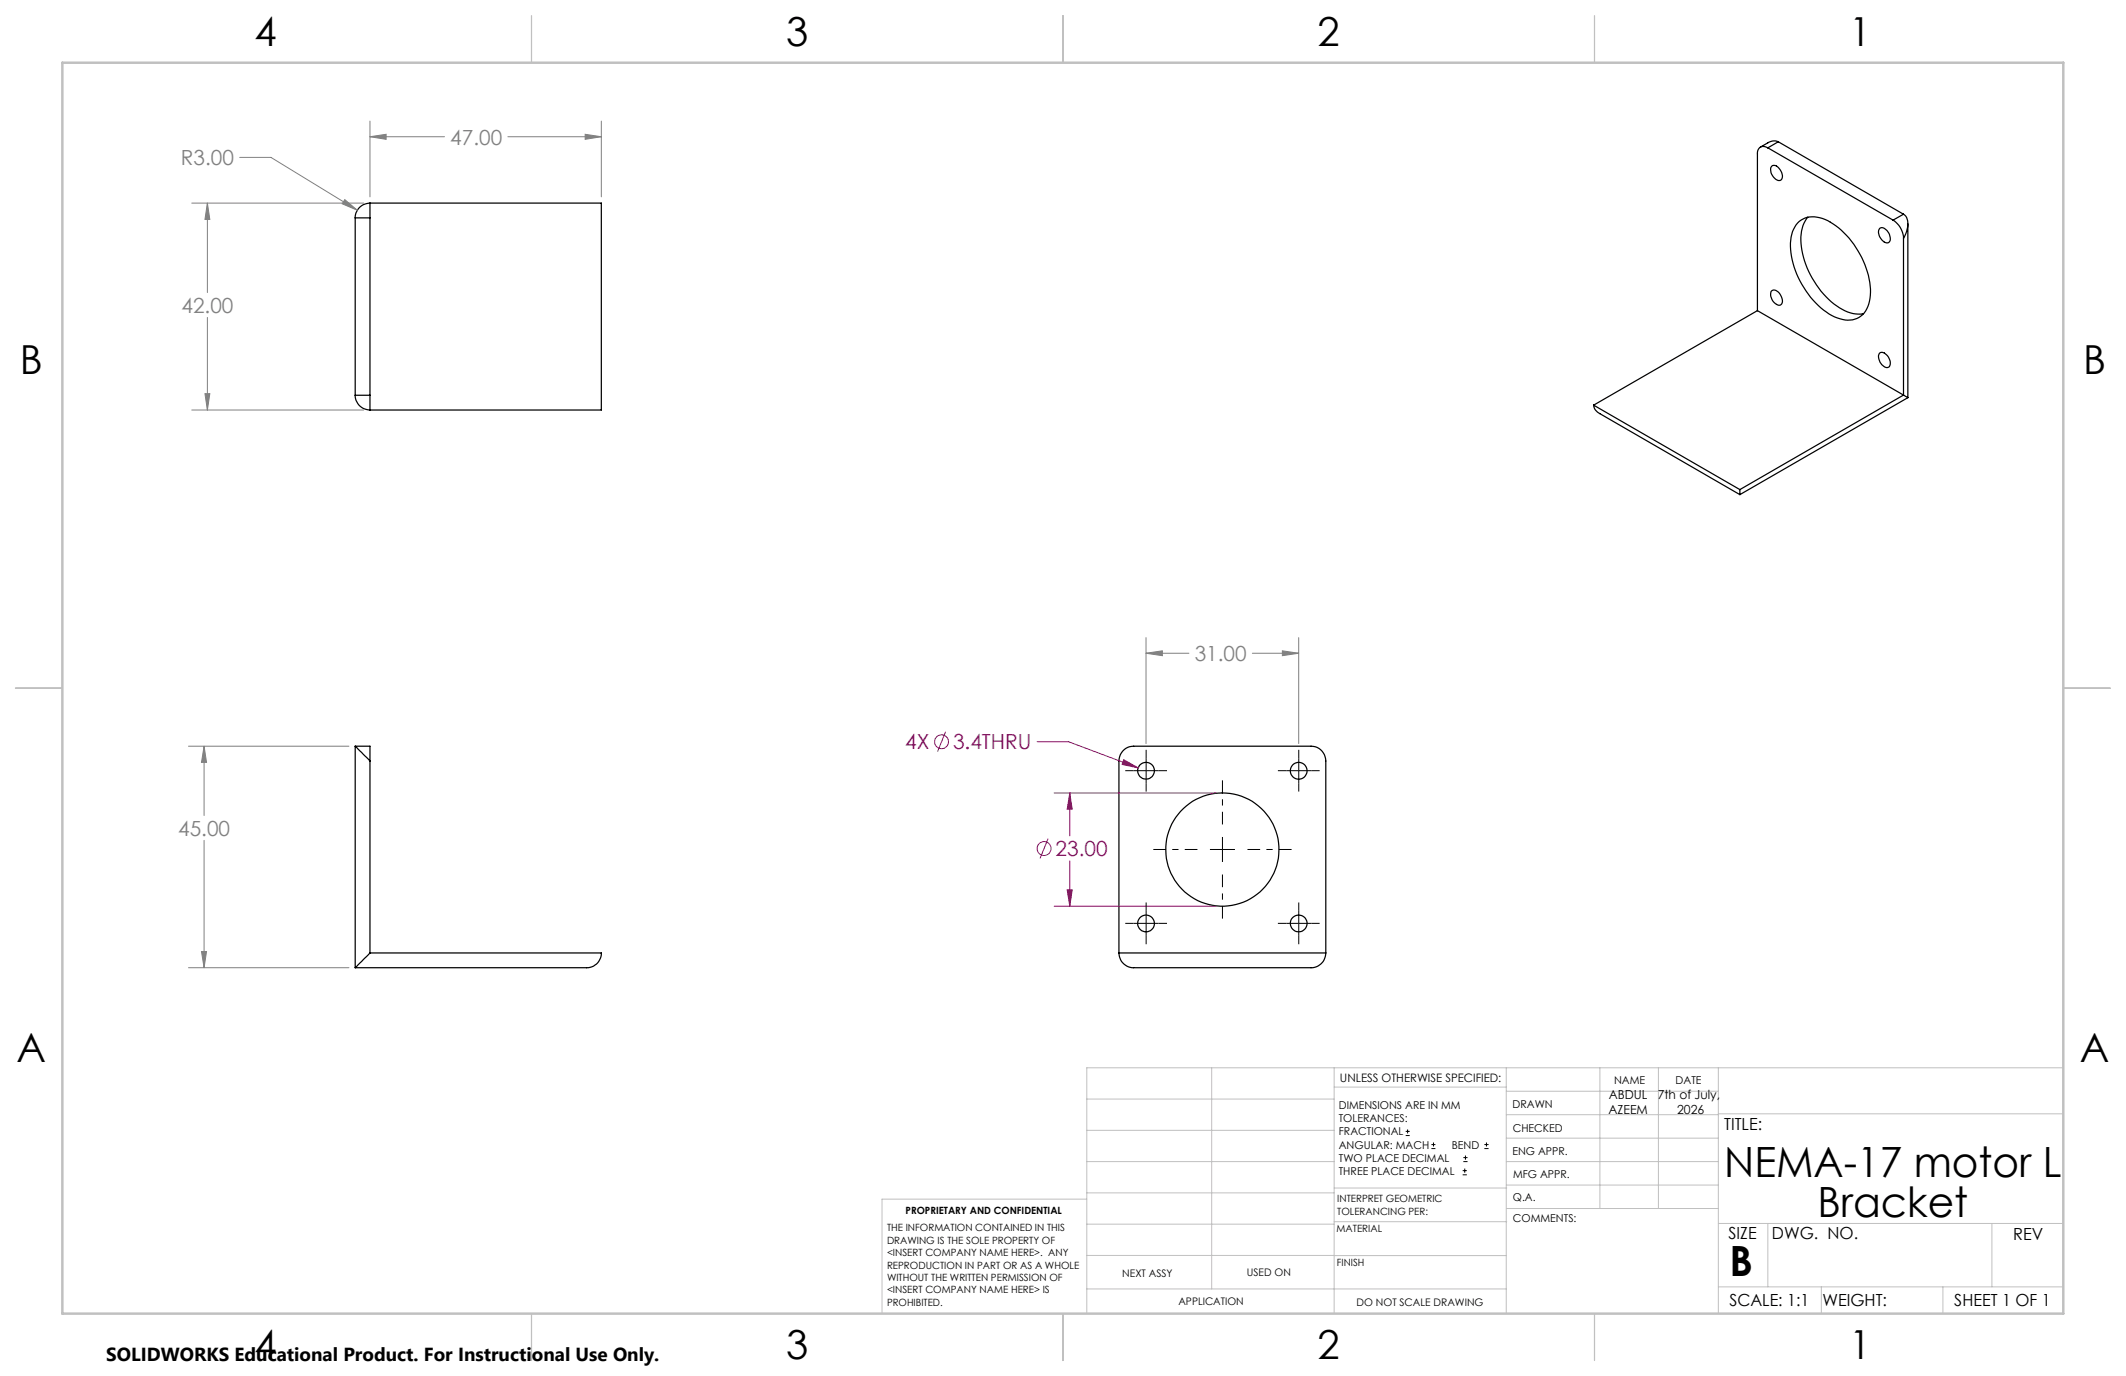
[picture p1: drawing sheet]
<svg xmlns="http://www.w3.org/2000/svg" width="432mm" height="279mm" viewBox="0 0 432 279" stroke-linecap="round" stroke-linejoin="round" font-family="sans-serif">
<g fill="none" stroke="#000" stroke-width=".25">
<path d="M359.1 30a1.28 1.28 0 0 0-1.6-.1 1.28 1.28 0 0 0-.6 1.4v31.8M359.1 30l25.4 14.7M359.9 33.7a1.42 1.42 0 0 1 1.8 1.1 1.29 1.29 0 0 1-.2 1.9 2.1 2.1 0 0 1-1.6-3zM361.2 28.8l-.6-.2-1 .2-2.1 1.1M361.2 28.8l-2.1 1.2M361.2 28.8l25.4 14.7M72.1 44.2v36.1M72.1 44.2h3M75.1 41.2a3 3 0 0 0-3 3M75.1 41.2v3M75.1 44.2v36.1M75.1 41.2h47v42.1h-47"/>
<path d="M359.8 59.1a1.3 1.3 0 0 1 1.9 .9 1.44 1.44 0 0 1-.1 1.9 2.09 2.09 0 0 1-1.8-2.8zM365.1 45.3a4.8 4.8 0 0 1 5.6-.7 17.5 17.5 0 0 1 9.1 13.4 6.7 6.7 0 0 1-1.8 6.2 5.1 5.1 0 0 1-5.4 .1 17.4 17.4 0 0 1-8.9-15.6l.4-1.7zM367.2 44.1a8.9 8.9 0 0 0-.9 8.1 17.1 17.1 0 0 0 9 11.2l1.6 .3h1.6M381.7 46.4a1.05 1.05 0 0 1 1.6 .4 1.99 1.99 0 0 1 .4 2.4 1.3 1.3 0 0 1-1.7-.8 1.69 1.69 0 0 1-.3-2zM384.5 44.7a4.6 4.6 0 0 1 2.1 3.7M386.6 43.5a2.89 2.89 0 0 1 .6 3.5l-.6 1.4M386.6 48.4v31.8M386.6 43.5l-2.1 1.2M387.5 45.4v35.4M356.9 63.1l-33.2 19.2M356.9 63.1l29.7 17.1M381.8 71.7a1.46 1.46 0 0 1 1.9 1.1 1.14 1.14 0 0 1-.4 1.8 2.16 2.16 0 0 1-1.5-2.9z"/>
<path d="M72.1 80.3a3 3 0 0 0 3 3M72.1 80.3h3M75.1 80.3v3M323.7 82.3l.3 .8 .8 .8 28.6 16.5M323.7 82.3l29.7 17.1M353.4 99.4v1M386.6 80.2l.9 .6M386.6 80.2l-33.2 19.2M387.5 80.8l-34.1 19.6M72.1 151.5l3 3M72.1 151.5h3v3M72.1 151.5v45"/>
<path d="M75.1 154.5v39M75.1 193.5l-3 3M75.1 193.5h47a2.94 2.94 0 0 1-3 3h-47M227.3 193.5a3 3 0 0 0 3 3h36a3 3 0 0 0 3-3M227.3 193.5v-39a3 3 0 0 1 3-3h36a2.99 2.99 0 0 1 3 3v39M227.3 193.5h42"/>
<circle cx="232.8" cy="156.5" r="1.7"/>
<circle cx="263.8" cy="156.5" r="1.7"/>
<circle cx="248.3" cy="172.5" r="11.5"/>
<circle cx="232.8" cy="187.5" r="1.69"/>
<circle cx="263.8" cy="187.5" r="1.7"/>
</g>
<path d="M38.3 151.5h32.6M41.5 151.5v14.1M41.5 170.6v25.9M38.3 196.5h32.6M40.9 193.2h1l-.4 3.3z" fill="none" stroke="#808080" stroke-width=".2"/>
<g fill="none" stroke="#c0c0c0" stroke-width=".2">
<path d="M246.1 216.8v44.9M271 216.8v49.9M305.9 216.8v49.9M324.9 216.8v28.6M336.8 216.8v28.6M349 216.8v49.9M419.1 216.8h-198.4v49.9M220.7 235.9h50.3M220.7 229.5h50.3M220.7 223.2h50.3M271 220.7h34.9M305.9 231.1h43.1"/>
<path d="M305.9 226.3h43.1M305.9 221.6h43.1M305.9 235.9h43.1M349 226.2h70.1M220.7 248.6h50.3M220.7 242.2h50.3M220.7 254.9h50.3M220.7 243.5h-41.6v23.2M271 255h34.9M271 248.1h35M271 241.2h35M305.9 240.6h43.1"/>
<path d="M306 245.4h43M349 248.4h70.1M359.1 248.4v12.9M404.6 248.4v12.9M220.7 261.7h85.2M349 261.3h70.1M369.9 261.3v5.4M394.6 261.3v5.4"/>
</g>
<path d="M107.9 3.2v9.5M215.9 3.2v9.5M323.8 3.2v9.5M3.1 139.7h9.6M419.1 139.7h9.5M107.9 266.7v9.6M215.9 266.7v9.6M323.8 266.7v9.6" fill="none" stroke="#c0c0c0" stroke-width=".25"/>
<path d="M12.7 12.7h406.4v254h-406.4z" fill="none" stroke="#c0c0c0" stroke-width=".5"/>
<path d="M40.9 193.2h1l-.4 3.3z" fill="#808080"/>
<path d="M41.5 151.5l.4 3.3h-1z" fill="none" stroke="#808080" stroke-width=".2"/>
<path d="M41.5 151.5l.4 3.3h-1z" fill="#808080"/>
<path d="M75.1 24.6v15.4M75.1 27.8h15.2M103.2 27.8h18.9M118.9 27.3l3.2 .5-3.2 .5zM122.1 24.6v15.4" fill="none" stroke="#808080" stroke-width=".2"/>
<path d="M118.9 27.3l3.2 .5-3.2 .5z" fill="#808080"/>
<path d="M75.1 27.8l3.3-.5v1z" fill="none" stroke="#808080" stroke-width=".2"/>
<path d="M75.1 27.8l3.3-.5v1z" fill="#808080"/>
<path d="M48.7 32h6.3l17.6 10.7M70 40.5l2.6 2.2-3.1-1.3z" fill="none" stroke="#808080" stroke-width=".2"/>
<path d="M70 40.5l2.6 2.2-3.1-1.3z" fill="#808080"/>
<path d="M38.9 41.2h35M42.1 41.2l.5 3.4h-1zM42.1 41.2v18.2M42.1 64.5v18.8M38.9 83.3h35" fill="none" stroke="#808080" stroke-width=".2"/>
<path d="M42.1 41.2l.5 3.4h-1z" fill="#808080"/>
<path d="M41.6 79.9h1l-.5 3.4z" fill="none" stroke="#808080" stroke-width=".2"/>
<path d="M41.6 79.9h1l-.5 3.4z" fill="#808080"/>
<g fill="none" stroke="#a0006e" stroke-width=".2">
<path d="M212.9 170.3l-1.7 4M214.1 161h32.9M217.3 161l.5 3.3h-1.1zM217.3 161v8.7M217.3 174.8v9.2M214.1 184h32.9"/>
<circle cx="212.1" cy="172.3" r="1.41"/>
</g>
<path d="M217.3 161l.5 3.3h-1.1z" fill="#a0006e"/>
<path d="M216.7 180.7h1.1l-.5 3.3z" fill="none" stroke="#a0006e" stroke-width=".2"/>
<path d="M216.7 180.7h1.1l-.5 3.3z" fill="#a0006e"/>
<g fill="none" stroke="#a0006e" stroke-width=".2">
<path d="M192.1 148.6l-1.7 4M210.6 150.6h6.4l14.2 5.3M228.2 154.3l3 1.6-3.3-.7z"/>
<circle cx="191.2" cy="150.6" r="1.41"/>
</g>
<path d="M228.2 154.3l3 1.6-3.3-.7z" fill="#a0006e"/>
<path d="M232.8 132.6l3.3-.4v.9zM232.8 129.5v21.5M232.8 132.6h8.7M254.4 132.6h9.4M263.8 129.5v21.5" fill="none" stroke="#808080" stroke-width=".2"/>
<path d="M232.8 132.6l3.3-.4v.9z" fill="#808080"/>
<path d="M260.5 132.2l3.3 .4-3.3 .5z" fill="none" stroke="#808080" stroke-width=".2"/>
<path d="M260.5 132.2l3.3 .4-3.3 .5z" fill="#808080"/>
<g fill="none" stroke="#000" stroke-width=".2">
<path d="M285.5 230.6h.8M285.5 229.7h.8M285.9 229.3v.9M290.7 233.2h.8M290.7 232.4h.8M291.1 232v.8M297.1 238.5h.8M297.1 237.7h.8M297.2 235.9h.9M297.2 235.1h.9M297.5 237.3v.8M297.6 234.6v.9"/>
<path d="M301.5 233.2h.8M301.5 232.4h.8M301.9 232v.8"/>
</g>
<g fill="none" stroke="#000" stroke-width=".2" stroke-dasharray="15.2 1.3 1.3 1.3" stroke-linecap="butt">
<path d="M230.2 156.5h-1.7M232.8 156.5v-2.5M232.8 156.5h-2.6M232.8 156.5v2.5M232.8 156.5h2.5M232.8 154v-1.8M232.8 159v1.7M235.3 156.5h1.7M261.2 156.5h-1.7M263.8 156.5v-2.5M263.8 156.5h-2.6M263.8 156.5v2.5"/>
<path d="M263.8 156.5h2.5M263.8 154v-1.8M263.8 159v1.7M266.3 156.5h1.7M248.3 172.5v-2.5M248.3 172.5h-2.6M248.3 172.5v2.5M248.3 172.5h2.5M230.2 187.5h-1.7M232.8 187.5v-2.5M232.8 187.5h-2.6M232.8 187.5v2.5"/>
<path d="M232.8 187.5h2.5M232.8 185v-1.7M232.8 190v1.7M235.3 187.5h1.7M261.2 187.5h-1.7M263.8 187.5v-2.5M263.8 187.5h-2.6M263.8 187.5v2.5M263.8 187.5h2.5M263.8 185v-1.7M263.8 190v1.7M266.3 187.5h1.7"/>
</g>
<path d="M243.2 172.5h-9M248.3 167.4v-9M248.3 177.6v8.9M253.4 172.5h8.9" fill="none" stroke="#000" stroke-width=".2" stroke-dasharray="15.2 1.3 1.3 1.3" stroke-dashoffset="12.7" stroke-linecap="butt"/>
<g font-size="8.5">
<text x="350.2" y="239">NEMA-17 motor L</text>
<text x="369.1" y="247.2">Bracket</text>
<text x="351.3" y="259">B</text>
</g>
<g font-size="8.1">
<text x="51.7" y="9.3">4</text>
<text x="159.7" y="9.3">3</text>
<text x="267.6" y="9.3">2</text>
<text x="375.6" y="9.3">1</text>
<text x="4" y="76">B</text>
<text x="423.1" y="76">B</text>
<text x="3.3" y="215.7">A</text>
<text x="422.4" y="215.7">A</text>
<text x="51.7" y="276">4</text>
<text x="159.7" y="276">3</text>
<text x="267.6" y="276">2</text>
<text x="375.6" y="276">1</text>
</g>
<g font-size="4.2" fill="#808080">
<text x="91.5" y="29.4">47.00</text>
<text x="36.8" y="33.5">R3.00</text>
<text x="36.9" y="63.5">42.00</text>
<text x="242.7" y="134.2">31.00</text>
<text x="36.2" y="169.7">45.00</text>
</g>
<g font-size="4.2" fill="#a0006e">
<text x="183.9" y="152.1">4X</text>
<text x="193.6" y="152.1">3.4THRU</text>
<text x="214.4" y="173.8">23.00</text>
</g>
<text font-size="3.8" x="21.6" y="276.3">SOLIDWORKS Educational Product. For Instructional Use Only.</text>
<g font-size="3.4">
<text x="350.2" y="229.5">TITLE:</text>
<text x="351.1" y="251.6">SIZE</text>
<text x="359.9" y="251.6">DWG. NO.</text>
<text x="408.9" y="251.7">REV</text>
<text x="351.2" y="265.2">SCALE: 1:1</text>
<text x="370.1" y="265.3">WEIGHT:</text>
<text x="396.9" y="265.2">SHEET 1 OF 1</text>
</g>
<g font-size="2.5">
<text x="326.7" y="226.1">AZEEM</text>
<text x="326.8" y="223.2">ABDUL</text>
<text x="336.7" y="223.2">7th of July,</text>
<text x="340.6" y="226.1">2026</text>
</g>
<text font-size="2.4" x="272.2" y="219.7">UNLESS OTHERWISE SPECIFIED:</text>
<g font-size="2.2">
<text x="327.8" y="220.1">NAME</text>
<text x="340.3" y="220.2">DATE</text>
<text x="271.9" y="225.3">DIMENSIONS ARE IN MM</text>
<text x="271.9" y="227.9">TOLERANCES:</text>
<text x="307.2" y="224.9">DRAWN</text>
<text x="271.9" y="230.6">FRACTIONAL</text>
<text x="271.9" y="233.2">ANGULAR: MACH</text>
<text x="294.9" y="233.2">BEND</text>
<text x="307.3" y="229.8">CHECKED</text>
<text x="271.9" y="235.9">TWO PLACE DECIMAL</text>
<text x="271.9" y="238.5">THREE PLACE DECIMAL</text>
<text x="307.2" y="234.4">ENG APPR.</text>
<text x="307.3" y="239.2">MFG APPR.</text>
<text x="307.3" y="243.9">Q.A.</text>
<text x="307.3" y="248.1">COMMENTS:</text>
</g>
<g font-size="2.1">
<text x="227.9" y="259.2">NEXT ASSY</text>
<text x="253.3" y="259.2">USED ON</text>
<text x="239.3" y="265">APPLICATION</text>
<text x="275.5" y="265.1">DO NOT SCALE DRAWING</text>
</g>
<g font-size="2">
<text x="271.6" y="244.1">INTERPRET GEOMETRIC</text>
<text x="180.2" y="250">THE INFORMATION CONTAINED IN THIS</text>
<text x="183.9" y="246.4">PROPRIETARY AND CONFIDENTIAL</text>
<text x="271.5" y="250.2">MATERIAL</text>
<text x="271.6" y="246.6">TOLERANCING PER:</text>
<text x="180.2" y="252.5">DRAWING IS THE SOLE PROPERTY OF</text>
<text x="180.2" y="255.1">&lt;INSERT COMPANY NAME HERE&gt;. ANY</text>
<text x="180.2" y="257.6">REPRODUCTION IN PART OR AS A WHOLE</text>
<text x="271.5" y="257">FINISH</text>
<text x="180.2" y="260.1">WITHOUT THE WRITTEN PERMISSION OF</text>
<text x="180.2" y="262.6">&lt;INSERT COMPANY NAME HERE&gt; IS</text>
<text x="180.2" y="265.2">PROHIBITED.</text>
</g>
</svg>
